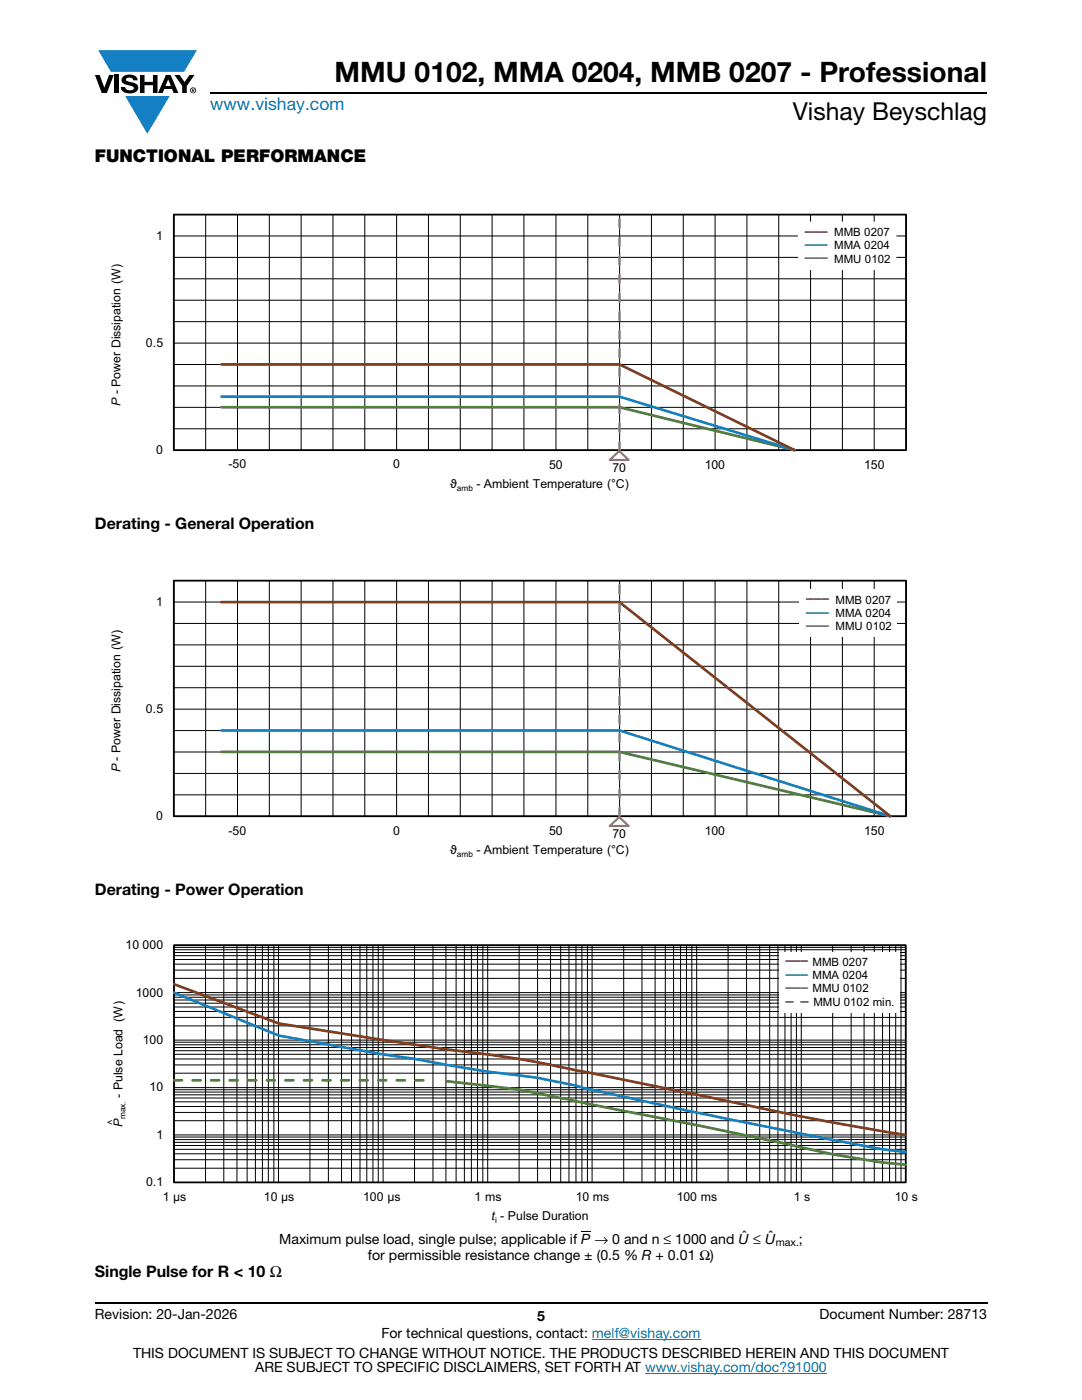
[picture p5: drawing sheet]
<svg xmlns="http://www.w3.org/2000/svg" width="216mm" height="279mm" viewBox="0 0 216 279" stroke-linecap="round" stroke-linejoin="round" font-family="sans-serif">
<g fill="#147fc3">
<path d="M19.6 10h19.7l-2.6 4.3h-1.1h-13.5z"/>
<path d="M25 19.2h8.9l-4.5 7.5z"/>
</g>
<g fill="#000">
<path d="M18.9 15h1l.9 2.5 1-2.5h.9l-1.4 3.6h-1zM22.9 15h.9v3.6h-.9zM24.6 15.3a2.1 2.1 0 0 1 2.8 .3l.1 .4h-.9a.79 .79 0 0 0-.7-.5 .79 .79 0 0 0-.8 .4l.3 .3 1 .2a1.08 1.08 0 0 1 1.2 1 1.08 1.08 0 0 1-1.1 1.2 1.73 1.73 0 0 1-2.4-1.2h.9a.96 .96 0 0 0 .8 .6 .96 .96 0 0 0 .9-.4 1.31 1.31 0 0 0-1.2-.6 1.03 1.03 0 0 1-1.1-.6 1.03 1.03 0 0 1 .2-1.1zM27.9 15h.9v1.3h1.7v-1.3h.9v3.6h-.9v-1.6h-1.7v1.6h-.9zM34.8 15h1.1l.9 1.4 1-1.4h1l-1.5 2.2v1.4h-.9v-1.4zM116 245.7h1.8v.2h-1.8z"/>
<path d="M33.6 15.9l.5 1.3h-1.1zM33.1 15l-1.6 3.6h1l.3-.8h1.5l.3 .8h1l-1.6-3.6z"/>
<path d="M38.4 17.8h.2v.2h-.2zM38.3 17.7v.7h.1v-.3l.4 .3-.2-.3 .2-.2-.1-.2z"/>
<path d="M38.1 18a.46 .46 0 0 1 .9 0 .46 .46 0 0 1-.9 0zM37.9 18a.6 .6 0 0 0 1.2 0 .6 .6 0 0 0-1.2 0z"/>
</g>
<path d="M42 18.6h155M18.9 260h178.1" fill="none" stroke="#000" stroke-width=".36"/>
<path d="M118.1 267.3h21.7M128.7 274h36.3" fill="none" stroke="#007ec4" stroke-width=".2"/>
<g fill="none" stroke="#000" stroke-width=".2">
<path d="M34.7 59.9h146.1M34.7 55.6h146.1M34.7 51.4h146.1M34.7 42.8h146.1v47.1h-146.1zM34.7 47.1h146.1M41 42.8v47.1M47.4 42.8v47.1M53.7 42.8v47.1M60.1 42.8v47.1M66.4 42.8v47.1M72.8 42.8v47.1M79.1 42.8v47.1"/>
<path d="M85.5 42.8v47.1M91.8 42.8v47.1M98.2 42.8v47.1M104.5 42.8v47.1M110.9 42.8v47.1M117.3 42.8v47.1M123.6 42.8v47.1M130 42.8v47.1M136.3 42.8v47.1M142.7 42.8v47.1M149 42.8v47.1M155.4 42.8v47.1"/>
<path d="M161.7 42.8v47.1M168.1 42.8v47.1M174.4 42.8v47.1M34.7 77h146.1M34.7 72.7h146.1M34.7 64.2h146.1M34.7 68.5h146.1M34.7 85.6h146.1M34.7 81.3h146.1"/>
</g>
<path d="M34.7 42.8h146.1v47h-146.1z" fill="none" stroke="#000" stroke-width=".35"/>
<path d="M44.2 81.3h79.4l34.9 8.5" fill="none" stroke="#4e823b" stroke-width=".53"/>
<path d="M44.2 79.2h79.4l34.9 10.6" fill="none" stroke="#147fc3" stroke-width=".53"/>
<path d="M44.2 72.7h79.4l34.9 17.1" fill="none" stroke="#823d1b" stroke-width=".53"/>
<path d="M123.6 89.8v-47" fill="none" stroke="#b9519f" stroke-width=".53" stroke-dasharray="1.6 2.1"/>
<path d="M121.7 91.8l1.9-1.8 1.9 1.8z" fill="none" stroke="#b9519f" stroke-width=".44"/>
<path d="M159.3 44.4h19.4v9.4h-19.4z" fill="#fff"/>
<path d="M159.3 44.4h19.4v9.4h-19.4z" fill="none" stroke="#fff" stroke-width=".26"/>
<g fill="none" stroke="#000" stroke-width=".2">
<path d="M34.7 115.9h146.1v47h-146.1zM41 115.9v47M47.4 115.9v47M53.7 115.9v47M60.1 115.9v47M66.4 115.9v47M72.8 115.9v47M79.1 115.9v47M85.5 115.9v47M91.8 115.9v47M98.2 115.9v47M104.5 115.9v47"/>
<path d="M110.9 115.9v47M117.3 115.9v47M123.6 115.9v47M130 115.9v47M136.3 115.9v47M142.7 115.9v47M149 115.9v47M155.4 115.9v47M161.7 115.9v47M168.1 115.9v47M174.4 115.9v47M34.7 137.3h146.1"/>
<path d="M34.7 133h146.1M34.7 128.7h146.1M34.7 124.4h146.1M34.7 120.1h146.1M34.7 158.6h146.1M34.7 154.4h146.1M34.7 150.1h146.1M34.7 145.8h146.1M34.7 141.5h146.1"/>
</g>
<path d="M34.7 115.9h146.1v47h-146.1z" fill="none" stroke="#000" stroke-width=".35"/>
<path d="M44.2 150.1h79.4l54 12.8" fill="none" stroke="#4e823b" stroke-width=".53"/>
<path d="M44.2 145.8h79.4l54 17.1" fill="none" stroke="#147fc3" stroke-width=".53"/>
<path d="M44.2 120.2h79.4l54 42.7" fill="none" stroke="#823d1b" stroke-width=".53"/>
<path d="M123.6 162.9v-47" fill="none" stroke="#b9519f" stroke-width=".53" stroke-dasharray="1.6 2.1"/>
<path d="M121.7 164.9l1.9-1.8 1.9 1.8z" fill="none" stroke="#b9519f" stroke-width=".44"/>
<path d="M159.6 117.7h19.4v9.4h-19.4z" fill="#fff"/>
<g fill="none" stroke="#000" stroke-width=".2">
<path d="M34.7 199.6h146M34.7 199h146M34.7 198.6h146M34.7 195.3h146M34.7 193.6h146M34.7 192.4h146M34.7 191.5h146M34.7 190.7h146M34.7 190.1h146M34.7 189.5h146M34.7 189.1h146M34.7 188.7h146v47.3h-146z"/>
<path d="M34.7 198.1h146M41 188.7v47.3M44.7 188.7v47.3M47.3 188.7v47.3M49.3 188.7v47.3M51 188.7v47.3M52.4 188.7v47.3M53.5 188.7v47.3M54.6 188.7v47.3M55.6 188.7v47.3M61.8 188.7v47.3M65.5 188.7v47.3"/>
<path d="M68.2 188.7v47.3M70.1 188.7v47.3M71.8 188.7v47.3M73.2 188.7v47.3M74.4 188.7v47.3M75.5 188.7v47.3M76.4 188.7v47.3M82.7 188.7v47.3M86.4 188.7v47.3M89 188.7v47.3M91 188.7v47.3M92.7 188.7v47.3"/>
<path d="M94.1 188.7v47.3M95.3 188.7v47.3M96.3 188.7v47.3M97.3 188.7v47.3M103.6 188.7v47.3M107.3 188.7v47.3M109.8 188.7v47.3M111.9 188.7v47.3M113.5 188.7v47.3M114.9 188.7v47.3M116.1 188.7v47.3M117.2 188.7v47.3"/>
<path d="M118.1 188.7v47.3M124.5 188.7v47.3M128.1 188.7v47.3M130.7 188.7v47.3M132.8 188.7v47.3M134.4 188.7v47.3M135.8 188.7v47.3M137 188.7v47.3M138 188.7v47.3M139 188.7v47.3M145.3 188.7v47.3M149 188.7v47.3"/>
<path d="M151.6 188.7v47.3M153.6 188.7v47.3M155.2 188.7v47.3M156.6 188.7v47.3M157.9 188.7v47.3M158.9 188.7v47.3M159.9 188.7v47.3M166.2 188.7v47.3M169.8 188.7v47.3M172.4 188.7v47.3M174.5 188.7v47.3M176.1 188.7v47.3"/>
<path d="M177.5 188.7v47.3M178.7 188.7v47.3M179.8 188.7v47.3M34.7 219.9h146M34.7 219.1h146M34.7 218.5h146M34.7 217.9h146M34.7 217.5h146M34.7 214.2h146M34.7 212.5h146M34.7 211.3h146M34.7 210.4h146"/>
<path d="M34.7 209.7h146M34.7 209.1h146M34.7 208.5h146M34.7 208h146M34.7 204.7h146M34.7 203h146M34.7 201.9h146M34.7 201h146M34.7 200.2h146M34.7 217.1h146M34.7 207.6h146M34.7 233.1h146"/>
<path d="M34.7 231.5h146M34.7 230.3h146M34.7 229.4h146M34.7 228.6h146M34.7 228h146M34.7 227.4h146M34.7 226.9h146M34.7 223.7h146M34.7 222h146M34.7 220.8h146M34.7 226.5h146"/>
</g>
<path d="M34.7 188.6h146v47.4h-146z" fill="none" stroke="#000" stroke-width=".35"/>
<path d="M89 215.8l8.3 .9a122.9 122.9 0 0 1 14.6 2.5l27.3 5.4 16.2 3.4a164.5 164.5 0 0 0 25.3 4.4" fill="none" stroke="#4e823b" stroke-width=".53"/>
<path d="M34.7 198.1l20.9 8.6 20.8 3.7 6.3 .9a248.6 248.6 0 0 0 24.5 3.8l7.7 1.6 2.3 .6 19.8 4.3 13.8 2.8 23.8 4.7 6.1 .8" fill="none" stroke="#147fc3" stroke-width=".53"/>
<path d="M34.7 196.4l20.9 7.9a1251 1251 0 0 0 48 7l35.6 7.2 20.7 4.3 20.8 3.7" fill="none" stroke="#823d1b" stroke-width=".53"/>
<path d="M34.7 215.6h51.7" fill="none" stroke="#4e823b" stroke-width=".53" stroke-dasharray="1.6 2.1"/>
<path d="M155.4 190h24.2v12.1h-24.2z" fill="#fff"/>
<text font-size="5.6" x="66.8" y="16.4">MMU 0102, MMA 0204, MMB 0207 - Professional</text>
<text font-size="4.9" x="158.2" y="24">Vishay Beyschlag</text>
<text font-size="3.5" fill="#007ec4" x="42" y="21.9">www.vishay.com</text>
<text font-size="3.5" x="18.9" y="32.3">FUNCTIONAL PERFORMANCE</text>
<g font-size="3.2">
<text x="18.9" y="105.5">Derating - General Operation</text>
<text x="18.9" y="178.6">Derating - Power Operation</text>
<text x="18.9" y="254.8">Single Pulse for R &lt; 10 Ω</text>
</g>
<g font-size="2.8">
<text x="55.7" y="248.2">Maximum pulse load, single pulse; applicable if P → 0 and n ≤ 1000 and U ≤ U</text>
<text x="73.4" y="251.4">for permissible resistance change ± (0.5 % R + 0.01 Ω)</text>
<text x="148.1" y="247.8">ˆ</text>
<text x="153.4" y="247.8">ˆ</text>
<text x="159.4" y="248.2">;</text>
<text x="18.9" y="263.3">Revision: 20-Jan-2026</text>
<text x="107.2" y="263.6">5</text>
<text x="163.6" y="263.3">Document Number: 28713</text>
<text x="76.1" y="267.1">For technical questions, contact: melf@vishay.com</text>
<text x="26.5" y="271">THIS DOCUMENT IS SUBJECT TO CHANGE WITHOUT NOTICE. THE PRODUCTS DESCRIBED HEREIN AND THIS DOCUMENT</text>
<text x="50.9" y="273.8">ARE SUBJECT TO SPECIFIC DISCLAIMERS, SET FORTH AT www.vishay.com/doc?91000</text>
</g>
<g font-size="2.5">
<text x="31.2" y="47.9">1</text>
<text x="29.1" y="69.3">0.5</text>
<text x="24" y="81.1" transform="rotate(-90 24 81.1)">P - Power Dissipation (W)</text>
<text x="31.2" y="90.6">0</text>
<text x="45.6" y="93.5">-50</text>
<text x="78.5" y="93.5">0</text>
<text x="109.6" y="93.5">50</text>
<text x="122.2" y="94.2">70</text>
<text x="140.6" y="93.5">100</text>
<text x="172.4" y="93.5">150</text>
<text x="89.8" y="97.3">ϑ</text>
<text x="95.1" y="97.3">- Ambient Temperature (°C)</text>
<text x="31.2" y="121">1</text>
<text x="29.1" y="142.3">0.5</text>
<text x="24" y="154.1" transform="rotate(-90 24 154.1)">P - Power Dissipation (W)</text>
<text x="31.2" y="163.7">0</text>
<text x="45.6" y="166.5">-50</text>
<text x="78.5" y="166.5">0</text>
<text x="109.6" y="166.6">50</text>
<text x="122.2" y="167.3">70</text>
<text x="140.6" y="166.6">100</text>
<text x="172.4" y="166.6">150</text>
<text x="89.8" y="170.4">ϑ</text>
<text x="95.1" y="170.4">- Ambient Temperature (°C)</text>
<text x="25" y="189.4">10 000</text>
<text x="27.1" y="198.9">1000</text>
<text x="28.5" y="208.4">100</text>
<text x="24.5" y="219.1" transform="rotate(-90 24.5 219.1)">- Pulse Load (W)</text>
<text x="29.9" y="217.8">10</text>
<text x="24.5" y="225" transform="rotate(-90 24.5 225)">P</text>
<text x="31.2" y="227.3">1</text>
<text x="29.2" y="236.8">0.1</text>
<text x="32.5" y="239.6">1 μs</text>
<text x="52.7" y="239.6">10 μs</text>
<text x="72.5" y="239.6">100 μs</text>
<text x="94.7" y="239.6">1 ms</text>
<text x="114.9" y="239.6">10 ms</text>
<text x="135" y="239.6">100 ms</text>
<text x="158.4" y="239.6">1 s</text>
<text x="178.5" y="239.6">10 s</text>
<text x="98.1" y="243.4">t - Pulse Duration</text>
</g>
<g font-size="2.3">
<text x="166.5" y="47.1">MMB 0207</text>
<text x="166.5" y="49.8">MMA 0204</text>
<text x="166.5" y="52.4">MMU 0102</text>
<text x="166.7" y="120.5">MMB 0207</text>
<text x="166.7" y="123.1">MMA 0204</text>
<text x="166.7" y="125.7">MMU 0102</text>
<text x="162.1" y="192.7">MMB 0207</text>
<text x="162.1" y="195.3">MMA 0204</text>
<text x="162.1" y="198">MMU 0102</text>
<text x="162.3" y="200.8">MMU 0102 min.</text>
</g>
<text font-size="2.1" x="154.8" y="248.7">max.</text>
<text font-size="1.9" x="22.6" y="224.5" transform="rotate(-90 22.6 224.5)">˄</text>
<g font-size="1.7">
<text x="91.2" y="97.9">amb</text>
<text x="91.2" y="171">amb</text>
<text x="25.1" y="223.4" transform="rotate(-90 25.1 223.4)">max.</text>
<text x="98.8" y="244">i</text>
</g>
<g font-size="1.7" fill="#4e823b">
<text x="156.7" y="200.3">▬</text>
<text x="159.7" y="200.3">▬</text>
</g>
<g font-size="1.5" fill="#823d1b">
<text x="160.6" y="46.7">▬▬▬</text>
<text x="160.9" y="120">▬▬▬</text>
<text x="156.7" y="192.3">▬▬▬</text>
</g>
<g font-size="1.5" fill="#147fc3">
<text x="160.6" y="49.3">▬▬▬</text>
<text x="160.9" y="122.7">▬▬▬</text>
<text x="156.7" y="194.9">▬▬▬</text>
</g>
<g font-size="1.5" fill="#4e823b">
<text x="160.6" y="52">▬▬▬</text>
<text x="160.9" y="125.3">▬▬▬</text>
<text x="156.7" y="197.5">▬▬▬</text>
</g>
</svg>
